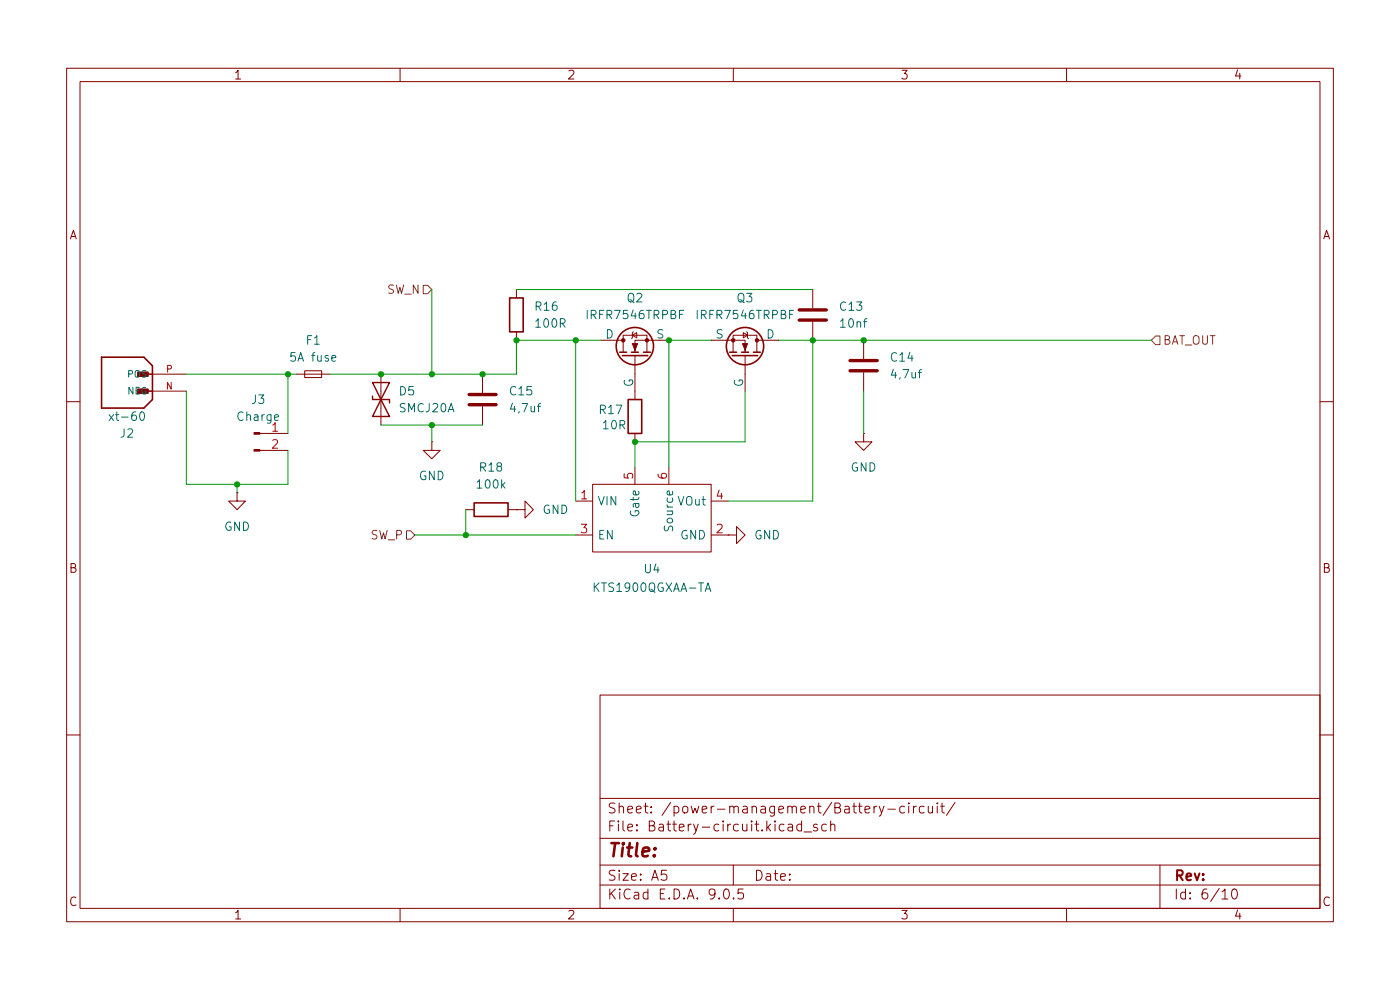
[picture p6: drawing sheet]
(kicad_sch
 (version 20250114)
 (generator "eeschema")
 (generator_version "9.0")
 (paper "A5")
 (lib_symbols
  (symbol "CM5:KTS1900Q" (exclude_from_sim no) (in_bom yes) (on_board yes)
   (property "Reference" "U" (at 0 0 0) (effects (font (size 1.27 1.27))))
   (property "Value" "" (at 0 0 0) (effects (font (size 1.27 1.27))))
   (property "Footprint" "" (at 0 0 0) (effects (font (size 1.27 1.27)) (hide yes)))
   (property "Datasheet" "" (at 0 0 0) (effects (font (size 1.27 1.27)) (hide yes)))
   (property "Description" "" (at 0 0 0) (effects (font (size 1.27 1.27)) (hide yes)))
   (symbol "KTS1900Q_0_0"
    (pin input line (at -11.43 -2.54 0) (length 2.54) (name "EN" (effects (font (size 1.27 1.27)))) (number "3" (effects (font (size 1.27 1.27)))))
    (pin power_out line (at 11.43 -2.54 180) (length 2.54) (name "GND" (effects (font (size 1.27 1.27)))) (number "2" (effects (font (size 1.27 1.27))))))
   (symbol "KTS1900Q_0_1"
    (rectangle (start -8.89 5.08) (end 8.89 -5.08) (stroke (width 0) (type default)) (fill (type none))))
   (symbol "KTS1900Q_1_0"
    (pin power_in line (at -11.43 2.54 0) (length 2.54) (name "VIN" (effects (font (size 1.27 1.27)))) (number "1" (effects (font (size 1.27 1.27)))))
    (pin passive line (at -2.54 7.62 270) (length 2.54) (name "Gate" (effects (font (size 1.27 1.27)))) (number "5" (effects (font (size 1.27 1.27)))))
    (pin passive line (at 2.54 7.62 270) (length 2.54) (name "Source" (effects (font (size 1.27 1.27)))) (number "6" (effects (font (size 1.27 1.27)))))
    (pin power_out line (at 11.43 2.54 180) (length 2.54) (name "VOut" (effects (font (size 1.27 1.27)))) (number "4" (effects (font (size 1.27 1.27))))))
   (embedded_fonts no))
  (symbol "CM5:XT60" (exclude_from_sim no) (in_bom yes) (on_board yes)
   (property "Reference" "J" (at 0 0 0) (effects (font (size 1.27 1.27))))
   (property "Value" "" (at 0 0 0) (effects (font (size 1.27 1.27))))
   (property "Footprint" "" (at 0 0 0) (effects (font (size 1.27 1.27)) (hide yes)))
   (property "Datasheet" "" (at 0 0 0) (effects (font (size 1.27 1.27)) (hide yes)))
   (property "Description" "" (at 0 0 0) (effects (font (size 1.27 1.27)) (hide yes)))
   (symbol "XT60_0_0"
    (polyline (pts (xy -8.89 2.54) (xy -8.89 1.27)) (stroke (width 0.254) (type default)) (fill (type none)))
    (polyline (pts (xy -8.89 2.54) (xy -7.62 3.81)) (stroke (width 0.254) (type default)) (fill (type none)))
    (polyline (pts (xy -8.89 1.27) (xy -8.89 -2.54)) (stroke (width 0.254) (type default)) (fill (type none)))
    (polyline (pts (xy -8.89 1.27) (xy -6.985 1.27)) (stroke (width 0.254) (type default)) (fill (type none)))
    (polyline (pts (xy -8.89 -1.27) (xy -6.985 -1.27)) (stroke (width 0.254) (type default)) (fill (type none)))
    (polyline (pts (xy -8.89 -2.54) (xy -7.62 -3.81)) (stroke (width 0.254) (type default)) (fill (type none)))
    (rectangle (start -8.255 0.9525) (end -6.6675 1.5875) (stroke (width 0.1) (type default)) (fill (type outline)))
    (rectangle (start -8.255 -1.5875) (end -6.6675 -0.9525) (stroke (width 0.1) (type default)) (fill (type outline)))
    (polyline (pts (xy -7.62 -3.81) (xy -1.27 -3.81)) (stroke (width 0.254) (type default)) (fill (type none)))
    (polyline (pts (xy -1.27 3.81) (xy -7.62 3.81)) (stroke (width 0.254) (type default)) (fill (type none)))
    (polyline (pts (xy -1.27 -3.81) (xy -1.27 3.81)) (stroke (width 0.254) (type default)) (fill (type none)))
    (pin passive line (at -13.97 1.27 0) (length 5.08) (name "POS" (effects (font (size 1.016 1.016)))) (number "P" (effects (font (size 1.016 1.016)))))
    (pin passive line (at -13.97 -1.27 0) (length 5.08) (name "NEG" (effects (font (size 1.016 1.016)))) (number "N" (effects (font (size 1.016 1.016))))))
   (embedded_fonts no))
  (symbol "Connector:Conn_01x02_Pin"
   (pin_names
    (offset 1.016) (hide yes)) (exclude_from_sim no) (in_bom yes) (on_board yes)
   (property "Reference" "J" (at 0 2.54 0) (effects (font (size 1.27 1.27))))
   (property "Value" "Conn_01x02_Pin" (at 0 -5.08 0) (effects (font (size 1.27 1.27))))
   (property "Footprint" "" (at 0 0 0) (effects (font (size 1.27 1.27)) (hide yes)))
   (property "Datasheet" "~" (at 0 0 0) (effects (font (size 1.27 1.27)) (hide yes)))
   (property "Description" "Generic connector, single row, 01x02, script generated" (at 0 0 0) (effects (font (size 1.27 1.27)) (hide yes)))
   (property "ki_locked" "" (at 0 0 0) (effects (font (size 1.27 1.27))))
   (symbol "Conn_01x02_Pin_1_1"
    (rectangle (start 0.8636 0.127) (end 0 -0.127) (stroke (width 0.1524) (type default)) (fill (type outline)))
    (rectangle (start 0.8636 -2.413) (end 0 -2.667) (stroke (width 0.1524) (type default)) (fill (type outline)))
    (polyline (pts (xy 1.27 0) (xy 0.8636 0)) (stroke (width 0.1524) (type default)) (fill (type none)))
    (polyline (pts (xy 1.27 -2.54) (xy 0.8636 -2.54)) (stroke (width 0.1524) (type default)) (fill (type none)))
    (pin passive line (at 5.08 0 180) (length 3.81) (name "Pin_1" (effects (font (size 1.27 1.27)))) (number "1" (effects (font (size 1.27 1.27)))))
    (pin passive line (at 5.08 -2.54 180) (length 3.81) (name "Pin_2" (effects (font (size 1.27 1.27)))) (number "2" (effects (font (size 1.27 1.27))))))
   (embedded_fonts no))
  (symbol "Device:C"
   (pin_numbers (hide yes))
   (pin_names
    (offset 0.254)) (exclude_from_sim no) (in_bom yes) (on_board yes)
   (property "Reference" "C" (at 0.635 2.54 0) (effects (font (size 1.27 1.27)) (justify left)))
   (property "Value" "C" (at 0.635 -2.54 0) (effects (font (size 1.27 1.27)) (justify left)))
   (property "Footprint" "" (at 0.9652 -3.81 0) (effects (font (size 1.27 1.27)) (hide yes)))
   (property "Datasheet" "~" (at 0 0 0) (effects (font (size 1.27 1.27)) (hide yes)))
   (property "Description" "Unpolarized capacitor" (at 0 0 0) (effects (font (size 1.27 1.27)) (hide yes)))
   (symbol "C_0_1"
    (polyline (pts (xy -2.032 0.762) (xy 2.032 0.762)) (stroke (width 0.508) (type default)) (fill (type none)))
    (polyline (pts (xy -2.032 -0.762) (xy 2.032 -0.762)) (stroke (width 0.508) (type default)) (fill (type none))))
   (symbol "C_1_1"
    (pin passive line (at 0 3.81 270) (length 2.794) (name "~" (effects (font (size 1.27 1.27)))) (number "1" (effects (font (size 1.27 1.27)))))
    (pin passive line (at 0 -3.81 90) (length 2.794) (name "~" (effects (font (size 1.27 1.27)))) (number "2" (effects (font (size 1.27 1.27))))))
   (embedded_fonts no))
  (symbol "Device:Fuse_Small"
   (pin_numbers (hide yes))
   (pin_names
    (offset 0.254) (hide yes)) (exclude_from_sim no) (in_bom yes) (on_board yes)
   (property "Reference" "F" (at 0 -1.524 0) (effects (font (size 1.27 1.27))))
   (property "Value" "Fuse_Small" (at 0 1.524 0) (effects (font (size 1.27 1.27))))
   (property "Footprint" "" (at 0 0 0) (effects (font (size 1.27 1.27)) (hide yes)))
   (property "Datasheet" "~" (at 0 0 0) (effects (font (size 1.27 1.27)) (hide yes)))
   (property "Description" "Fuse, small symbol" (at 0 0 0) (effects (font (size 1.27 1.27)) (hide yes)))
   (symbol "Fuse_Small_0_1"
    (rectangle (start -1.27 0.508) (end 1.27 -0.508) (stroke (width 0) (type default)) (fill (type none)))
    (polyline (pts (xy -1.27 0) (xy 1.27 0)) (stroke (width 0) (type default)) (fill (type none))))
   (symbol "Fuse_Small_1_1"
    (pin passive line (at -2.54 0 0) (length 1.27) (name "~" (effects (font (size 1.27 1.27)))) (number "1" (effects (font (size 1.27 1.27)))))
    (pin passive line (at 2.54 0 180) (length 1.27) (name "~" (effects (font (size 1.27 1.27)))) (number "2" (effects (font (size 1.27 1.27))))))
   (embedded_fonts no))
  (symbol "Device:R"
   (pin_numbers (hide yes))
   (pin_names
    (offset 0)) (exclude_from_sim no) (in_bom yes) (on_board yes)
   (property "Reference" "R" (at 2.032 0 90) (effects (font (size 1.27 1.27))))
   (property "Value" "R" (at 0 0 90) (effects (font (size 1.27 1.27))))
   (property "Footprint" "" (at -1.778 0 90) (effects (font (size 1.27 1.27)) (hide yes)))
   (property "Datasheet" "~" (at 0 0 0) (effects (font (size 1.27 1.27)) (hide yes)))
   (property "Description" "Resistor" (at 0 0 0) (effects (font (size 1.27 1.27)) (hide yes)))
   (symbol "R_0_1"
    (rectangle (start -1.016 -2.54) (end 1.016 2.54) (stroke (width 0.254) (type default)) (fill (type none))))
   (symbol "R_1_1"
    (pin passive line (at 0 3.81 270) (length 1.27) (name "~" (effects (font (size 1.27 1.27)))) (number "1" (effects (font (size 1.27 1.27)))))
    (pin passive line (at 0 -3.81 90) (length 1.27) (name "~" (effects (font (size 1.27 1.27)))) (number "2" (effects (font (size 1.27 1.27))))))
   (embedded_fonts no))
  (symbol "Diode:SZESD9B5.0ST5G"
   (pin_numbers (hide yes))
   (pin_names
    (offset 1.016) (hide yes)) (exclude_from_sim no) (in_bom yes) (on_board yes)
   (property "Reference" "D" (at 0 2.54 0) (effects (font (size 1.27 1.27))))
   (property "Value" "SZESD9B5.0ST5G" (at 0 -2.54 0) (effects (font (size 1.27 1.27))))
   (property "Footprint" "Diode_SMD:D_SOD-923" (at 0 0 0) (effects (font (size 1.27 1.27)) (hide yes)))
   (property "Datasheet" "https://www.onsemi.com/pub/Collateral/ESD9B-D.PDF" (at 0 0 0) (effects (font (size 1.27 1.27)) (hide yes)))
   (property "Description" "ESD protection diode, 5.0Vrwm, SOD-923" (at 0 0 0) (effects (font (size 1.27 1.27)) (hide yes)))
   (symbol "SZESD9B5.0ST5G_0_1"
    (polyline (pts (xy -2.54 -1.27) (xy 0 0) (xy -2.54 1.27) (xy -2.54 -1.27)) (stroke (width 0.2032) (type default)) (fill (type none)))
    (polyline (pts (xy 0.508 1.27) (xy 0 1.27) (xy 0 -1.27) (xy -0.508 -1.27)) (stroke (width 0.2032) (type default)) (fill (type none)))
    (polyline (pts (xy 1.27 0) (xy -1.27 0)) (stroke (width 0) (type default)) (fill (type none)))
    (polyline (pts (xy 2.54 1.27) (xy 2.54 -1.27) (xy 0 0) (xy 2.54 1.27)) (stroke (width 0.2032) (type default)) (fill (type none))))
   (symbol "SZESD9B5.0ST5G_1_1"
    (pin passive line (at -3.81 0 0) (length 2.54) (name "A1" (effects (font (size 1.27 1.27)))) (number "1" (effects (font (size 1.27 1.27)))))
    (pin passive line (at 3.81 0 180) (length 2.54) (name "A2" (effects (font (size 1.27 1.27)))) (number "2" (effects (font (size 1.27 1.27))))))
   (embedded_fonts no))
  (symbol "Simulation_SPICE:NMOS"
   (pin_numbers (hide yes))
   (pin_names
    (offset 0)) (exclude_from_sim no) (in_bom yes) (on_board yes)
   (property "Reference" "Q" (at 5.08 1.27 0) (effects (font (size 1.27 1.27)) (justify left)))
   (property "Value" "NMOS" (at 5.08 -1.27 0) (effects (font (size 1.27 1.27)) (justify left)))
   (property "Footprint" "" (at 5.08 2.54 0) (effects (font (size 1.27 1.27)) (hide yes)))
   (property "Datasheet" "https://ngspice.sourceforge.io/docs/ngspice-html-manual/manual.xhtml#cha_MOSFETs" (at 0 -12.7 0) (effects (font (size 1.27 1.27)) (hide yes)))
   (property "Description" "N-MOSFET transistor, drain/source/gate" (at 0 0 0) (effects (font (size 1.27 1.27)) (hide yes)))
   (property "Sim.Device" "NMOS" (at 0 -17.145 0) (effects (font (size 1.27 1.27)) (hide yes)))
   (property "Sim.Type" "VDMOS" (at 0 -19.05 0) (effects (font (size 1.27 1.27)) (hide yes)))
   (property "Sim.Pins" "1=D 2=G 3=S" (at 0 -15.24 0) (effects (font (size 1.27 1.27)) (hide yes)))
   (symbol "NMOS_0_1"
    (polyline (pts (xy 0.254 1.905) (xy 0.254 -1.905)) (stroke (width 0.254) (type default)) (fill (type none)))
    (polyline (pts (xy 0.254 0) (xy -2.54 0)) (stroke (width 0) (type default)) (fill (type none)))
    (polyline (pts (xy 0.762 2.286) (xy 0.762 1.27)) (stroke (width 0.254) (type default)) (fill (type none)))
    (polyline (pts (xy 0.762 0.508) (xy 0.762 -0.508)) (stroke (width 0.254) (type default)) (fill (type none)))
    (polyline (pts (xy 0.762 -1.27) (xy 0.762 -2.286)) (stroke (width 0.254) (type default)) (fill (type none)))
    (polyline (pts (xy 0.762 -1.778) (xy 3.302 -1.778) (xy 3.302 1.778) (xy 0.762 1.778)) (stroke (width 0) (type default)) (fill (type none)))
    (polyline (pts (xy 1.016 0) (xy 2.032 0.381) (xy 2.032 -0.381) (xy 1.016 0)) (stroke (width 0) (type default)) (fill (type outline)))
    (circle (center 1.651 0) (radius 2.794) (stroke (width 0.254) (type default)) (fill (type none)))
    (polyline (pts (xy 2.54 2.54) (xy 2.54 1.778)) (stroke (width 0) (type default)) (fill (type none)))
    (circle (center 2.54 1.778) (radius 0.254) (stroke (width 0) (type default)) (fill (type outline)))
    (circle (center 2.54 -1.778) (radius 0.254) (stroke (width 0) (type default)) (fill (type outline)))
    (polyline (pts (xy 2.54 -2.54) (xy 2.54 0) (xy 0.762 0)) (stroke (width 0) (type default)) (fill (type none)))
    (polyline (pts (xy 2.794 0.508) (xy 2.921 0.381) (xy 3.683 0.381) (xy 3.81 0.254)) (stroke (width 0) (type default)) (fill (type none)))
    (polyline (pts (xy 3.302 0.381) (xy 2.921 -0.254) (xy 3.683 -0.254) (xy 3.302 0.381)) (stroke (width 0) (type default)) (fill (type none))))
   (symbol "NMOS_1_1"
    (pin input line (at -5.08 0 0) (length 2.54) (name "G" (effects (font (size 1.27 1.27)))) (number "2" (effects (font (size 1.27 1.27)))))
    (pin passive line (at 2.54 5.08 270) (length 2.54) (name "D" (effects (font (size 1.27 1.27)))) (number "1" (effects (font (size 1.27 1.27)))))
    (pin passive line (at 2.54 -5.08 90) (length 2.54) (name "S" (effects (font (size 1.27 1.27)))) (number "3" (effects (font (size 1.27 1.27))))))
   (embedded_fonts no))
  (symbol "power:GND"
   (power)
   (pin_numbers (hide yes))
   (pin_names
    (offset 0) (hide yes)) (exclude_from_sim no) (in_bom yes) (on_board yes)
   (property "Reference" "#PWR" (at 0 -6.35 0) (effects (font (size 1.27 1.27)) (hide yes)))
   (property "Value" "GND" (at 0 -3.81 0) (effects (font (size 1.27 1.27))))
   (property "Footprint" "" (at 0 0 0) (effects (font (size 1.27 1.27)) (hide yes)))
   (property "Datasheet" "" (at 0 0 0) (effects (font (size 1.27 1.27)) (hide yes)))
   (property "Description" "Power symbol creates a global label with name \"GND\" , ground" (at 0 0 0) (effects (font (size 1.27 1.27)) (hide yes)))
   (symbol "GND_0_1"
    (polyline (pts (xy 0 0) (xy 0 -1.27) (xy 1.27 -1.27) (xy 0 -2.54) (xy -1.27 -1.27) (xy 0 -1.27)) (stroke (width 0) (type default)) (fill (type none))))
   (symbol "GND_1_1"
    (pin power_in line (at 0 0 270) (length 0) (name "~" (effects (font (size 1.27 1.27)))) (number "1" (effects (font (size 1.27 1.27))))))
   (embedded_fonts no)))
 (junction
  (at 69.85 80.01)
  (diameter 0)
  (color 0 0 0 0))
 (junction
  (at 129.54 50.8)
  (diameter 0)
  (color 0 0 0 0))
 (junction
  (at 35.56 72.39)
  (diameter 0)
  (color 0 0 0 0))
 (junction
  (at 57.15 55.88)
  (diameter 0)
  (color 0 0 0 0))
 (junction
  (at 72.39 55.88)
  (diameter 0)
  (color 0 0 0 0))
 (junction
  (at 100.33 50.8)
  (diameter 0)
  (color 0 0 0 0))
 (junction
  (at 77.47 50.8)
  (diameter 0)
  (color 0 0 0 0))
 (junction
  (at 86.36 50.8)
  (diameter 0)
  (color 0 0 0 0))
 (junction
  (at 43.18 55.88)
  (diameter 0)
  (color 0 0 0 0))
 (junction
  (at 95.25 66.04)
  (diameter 0)
  (color 0 0 0 0))
 (junction
  (at 64.77 63.5)
  (diameter 0)
  (color 0 0 0 0))
 (junction
  (at 121.92 50.8)
  (diameter 0)
  (color 0 0 0 0))
 (junction
  (at 64.77 55.88)
  (diameter 0)
  (color 0 0 0 0))
 (wire
  (pts (xy 129.54 50.8) (xy 172.72 50.8))
  (stroke (width 0) (type default)))
 (wire
  (pts (xy 100.33 50.8) (xy 100.33 69.85))
  (stroke (width 0) (type default)))
 (wire
  (pts (xy 27.94 72.39) (xy 35.56 72.39))
  (stroke (width 0) (type default)))
 (wire
  (pts (xy 62.23 80.01) (xy 69.85 80.01))
  (stroke (width 0) (type default)))
 (wire
  (pts (xy 86.36 74.93) (xy 86.36 50.8))
  (stroke (width 0) (type default)))
 (wire
  (pts (xy 77.47 50.8) (xy 77.47 55.88))
  (stroke (width 0) (type default)))
 (wire
  (pts (xy 57.15 55.88) (xy 64.77 55.88))
  (stroke (width 0) (type default)))
 (wire
  (pts (xy 69.85 76.2) (xy 69.85 80.01))
  (stroke (width 0) (type default)))
 (wire
  (pts (xy 64.77 63.5) (xy 64.77 66.04))
  (stroke (width 0) (type default)))
 (wire
  (pts (xy 129.54 64.77) (xy 129.54 58.42))
  (stroke (width 0) (type default)))
 (wire
  (pts (xy 49.53 55.88) (xy 57.15 55.88))
  (stroke (width 0) (type default)))
 (wire
  (pts (xy 43.18 55.88) (xy 27.94 55.88))
  (stroke (width 0) (type default)))
 (wire
  (pts (xy 69.85 80.01) (xy 86.36 80.01))
  (stroke (width 0) (type default)))
 (wire
  (pts (xy 43.18 67.31) (xy 43.18 72.39))
  (stroke (width 0) (type default)))
 (wire
  (pts (xy 43.18 64.77) (xy 43.18 55.88))
  (stroke (width 0) (type default)))
 (wire
  (pts (xy 121.92 50.8) (xy 129.54 50.8))
  (stroke (width 0) (type default)))
 (wire
  (pts (xy 64.77 55.88) (xy 72.39 55.88))
  (stroke (width 0) (type default)))
 (wire
  (pts (xy 100.33 50.8) (xy 106.68 50.8))
  (stroke (width 0) (type default)))
 (wire
  (pts (xy 116.84 50.8) (xy 121.92 50.8))
  (stroke (width 0) (type default)))
 (wire
  (pts (xy 77.47 43.18) (xy 121.92 43.18))
  (stroke (width 0) (type default)))
 (wire
  (pts (xy 109.22 74.93) (xy 121.92 74.93))
  (stroke (width 0) (type default)))
 (wire
  (pts (xy 72.39 55.88) (xy 77.47 55.88))
  (stroke (width 0) (type default)))
 (wire
  (pts (xy 95.25 66.04) (xy 95.25 69.85))
  (stroke (width 0) (type default)))
 (wire
  (pts (xy 111.76 58.42) (xy 111.76 66.04))
  (stroke (width 0) (type default)))
 (wire
  (pts (xy 27.94 58.42) (xy 27.94 72.39))
  (stroke (width 0) (type default)))
 (wire
  (pts (xy 64.77 63.5) (xy 72.39 63.5))
  (stroke (width 0) (type default)))
 (wire
  (pts (xy 35.56 72.39) (xy 43.18 72.39))
  (stroke (width 0) (type default)))
 (wire
  (pts (xy 64.77 43.18) (xy 64.77 55.88))
  (stroke (width 0) (type default)))
 (wire
  (pts (xy 111.76 66.04) (xy 95.25 66.04))
  (stroke (width 0) (type default)))
 (wire
  (pts (xy 121.92 74.93) (xy 121.92 50.8))
  (stroke (width 0) (type default)))
 (wire
  (pts (xy 35.56 73.66) (xy 35.56 72.39))
  (stroke (width 0) (type default)))
 (wire
  (pts (xy 43.18 55.88) (xy 44.45 55.88))
  (stroke (width 0) (type default)))
 (wire
  (pts (xy 77.47 50.8) (xy 86.36 50.8))
  (stroke (width 0) (type default)))
 (wire
  (pts (xy 57.15 63.5) (xy 64.77 63.5))
  (stroke (width 0) (type default)))
 (wire
  (pts (xy 86.36 50.8) (xy 90.17 50.8))
  (stroke (width 0) (type default)))
 (hierarchical_label "BAT_OUT"
  (shape input)
  (at 172.72 50.8 0)
  (effects (font (size 1.27 1.27)) (justify left)))
 (hierarchical_label "SW_N"
  (shape input)
  (at 64.77 43.18 180)
  (effects (font (size 1.27 1.27)) (justify right)))
 (hierarchical_label "SW_P"
  (shape input)
  (at 62.23 80.01 180)
  (effects (font (size 1.27 1.27)) (justify right)))
 (symbol
  (lib_id "Device:Fuse_Small")
  (at 46.99 55.88 0)
  (unit 1)
  (exclude_from_sim no)
  (in_bom yes)
  (on_board yes)
  (dnp no)
  (fields_autoplaced yes)
  (property "Reference" "F1" (at 46.99 50.8 0) (effects (font (size 1.27 1.27))))
  (property "Value" "5A fuse" (at 46.99 53.34 0) (effects (font (size 1.27 1.27))))
  (property "Footprint" "Diode_SMD:D_2512_6332Metric" (at 46.99 55.88 0) (effects (font (size 1.27 1.27)) (hide yes)))
  (property "Datasheet" "~" (at 46.99 55.88 0) (effects (font (size 1.27 1.27)) (hide yes)))
  (property "Description" "Fuse, small symbol" (at 46.99 55.88 0) (effects (font (size 1.27 1.27)) (hide yes)))
  (property "Cikkszám" "C1F-5" (at 46.99 55.88 0) (effects (font (size 1.27 1.27)) (hide yes)))
  (property "Link" "https://www.tme.eu/hu/details/c1f-5/biztositekok-smd-1206-gyors/bel-fuse/0685f5000-01/" (at 46.99 55.88 0) (effects (font (size 1.27 1.27)) (hide yes)))
  (pin "1")
  (pin "2"))
 (symbol
  (lib_id "CM5:XT60")
  (at 13.97 57.15 0)
  (mirror y)
  (unit 1)
  (exclude_from_sim no)
  (in_bom yes)
  (on_board yes)
  (dnp no)
  (property "Reference" "J2" (at 19.05 64.77 0) (effects (font (size 1.27 1.27))))
  (property "Value" "xt-60" (at 19.05 62.23 0) (effects (font (size 1.27 1.27))))
  (property "Footprint" "panel:AMASS_XT60-M" (at 13.97 57.15 0) (effects (font (size 1.27 1.27)) (hide yes)))
  (property "Datasheet" "" (at 13.97 57.15 0) (effects (font (size 1.27 1.27)) (hide yes)))
  (property "Description" "" (at 13.97 57.15 0) (effects (font (size 1.27 1.27)) (hide yes)))
  (property "Cikkszám" "100.354.92" (at 13.97 57.15 0) (effects (font (size 1.27 1.27)) (hide yes)))
  (property "Link" "https://www.hestore.hu/prod_10035492.html" (at 13.97 57.15 0) (effects (font (size 1.27 1.27)) (hide yes)))
  (pin "N")
  (pin "P"))
 (symbol
  (lib_id "power:GND")
  (at 109.22 80.01 90)
  (unit 1)
  (exclude_from_sim no)
  (in_bom yes)
  (on_board yes)
  (dnp no)
  (fields_autoplaced yes)
  (property "Reference" "#PWR031" (at 115.57 80.01 0) (effects (font (size 1.27 1.27)) (hide yes)))
  (property "Value" "GND" (at 113.03 80.0099 90) (effects (font (size 1.27 1.27)) (justify right)))
  (property "Footprint" "" (at 109.22 80.01 0) (effects (font (size 1.27 1.27)) (hide yes)))
  (property "Datasheet" "" (at 109.22 80.01 0) (effects (font (size 1.27 1.27)) (hide yes)))
  (property "Description" "Power symbol creates a global label with name \"GND\" , ground" (at 109.22 80.01 0) (effects (font (size 1.27 1.27)) (hide yes)))
  (pin "1"))
 (symbol
  (lib_id "Simulation_SPICE:NMOS")
  (at 111.76 53.34 270)
  (mirror x)
  (unit 1)
  (exclude_from_sim no)
  (in_bom yes)
  (on_board yes)
  (dnp no)
  (property "Reference" "Q3" (at 111.76 44.45 90) (effects (font (size 1.27 1.27))))
  (property "Value" "IRFR7546TRPBF" (at 111.76 46.99 90) (effects (font (size 1.27 1.27))))
  (property "Footprint" "panel:nmos_dpak" (at 114.3 48.26 0) (effects (font (size 1.27 1.27)) (hide yes)))
  (property "Datasheet" "https://www.hestore.hu/prod_getfile.php?id=19307" (at 99.06 53.34 0) (effects (font (size 1.27 1.27)) (hide yes)))
  (property "Description" "N-MOSFET transistor, drain/source/gate" (at 111.76 53.34 0) (effects (font (size 1.27 1.27)) (hide yes)))
  (property "Cikkszám" "100.484.30" (at 111.76 53.34 90) (effects (font (size 1.27 1.27)) (hide yes)))
  (property "Link" "https://www.hestore.hu/prod_10048430.html" (at 111.76 53.34 90) (effects (font (size 1.27 1.27)) (hide yes)))
  (pin "3")
  (pin "1")
  (pin "2"))
 (symbol
  (lib_id "Connector:Conn_01x02_Pin")
  (at 38.1 64.77 0)
  (unit 1)
  (exclude_from_sim no)
  (in_bom yes)
  (on_board yes)
  (dnp no)
  (fields_autoplaced yes)
  (property "Reference" "J3" (at 38.735 59.69 0) (effects (font (size 1.27 1.27))))
  (property "Value" "Charge" (at 38.735 62.23 0) (effects (font (size 1.27 1.27))))
  (property "Footprint" "Connector_JST:JST_PH_B2B-PH-K_1x02_P2.00mm_Vertical" (at 38.1 64.77 0) (effects (font (size 1.27 1.27)) (hide yes)))
  (property "Datasheet" "https://www.hestore.hu/prod_getfile.php?id=9997" (at 38.1 64.77 0) (effects (font (size 1.27 1.27)) (hide yes)))
  (property "Description" "Generic connector, single row, 01x02, script generated" (at 38.1 64.77 0) (effects (font (size 1.27 1.27)) (hide yes)))
  (property "Cikkszám" "100.385.23" (at 38.1 64.77 0) (effects (font (size 1.27 1.27)) (hide yes)))
  (property "Link" "https://www.hestore.hu/prod_10038523.html" (at 38.1 64.77 0) (effects (font (size 1.27 1.27)) (hide yes)))
  (pin "2")
  (pin "1"))
 (symbol
  (lib_id "Device:R")
  (at 73.66 76.2 90)
  (unit 1)
  (exclude_from_sim no)
  (in_bom yes)
  (on_board yes)
  (dnp no)
  (fields_autoplaced yes)
  (property "Reference" "R18" (at 73.66 69.85 90) (effects (font (size 1.27 1.27))))
  (property "Value" "100k" (at 73.66 72.39 90) (effects (font (size 1.27 1.27))))
  (property "Footprint" "Resistor_SMD:R_0805_2012Metric" (at 73.66 77.978 90) (effects (font (size 1.27 1.27)) (hide yes)))
  (property "Datasheet" "https://www.hestore.hu/prod_getfile.php?id=3654" (at 73.66 76.2 0) (effects (font (size 1.27 1.27)) (hide yes)))
  (property "Description" "Resistor" (at 73.66 76.2 0) (effects (font (size 1.27 1.27)) (hide yes)))
  (property "Cikkszám" "100.011.43" (at 73.66 76.2 90) (effects (font (size 1.27 1.27)) (hide yes)))
  (property "Link" "https://www.hestore.hu/prod_10001143.html" (at 73.66 76.2 90) (effects (font (size 1.27 1.27)) (hide yes)))
  (pin "2")
  (pin "1"))
 (symbol
  (lib_id "Simulation_SPICE:NMOS")
  (at 95.25 53.34 90)
  (unit 1)
  (exclude_from_sim no)
  (in_bom yes)
  (on_board yes)
  (dnp no)
  (fields_autoplaced yes)
  (property "Reference" "Q2" (at 95.25 44.45 90) (effects (font (size 1.27 1.27))))
  (property "Value" "IRFR7546TRPBF" (at 95.25 46.99 90) (effects (font (size 1.27 1.27))))
  (property "Footprint" "panel:nmos_dpak" (at 92.71 48.26 0) (effects (font (size 1.27 1.27)) (hide yes)))
  (property "Datasheet" "https://www.hestore.hu/prod_getfile.php?id=19307" (at 107.95 53.34 0) (effects (font (size 1.27 1.27)) (hide yes)))
  (property "Description" "N-MOSFET transistor, drain/source/gate" (at 95.25 53.34 0) (effects (font (size 1.27 1.27)) (hide yes)))
  (property "Cikkszám" "100.484.30" (at 95.25 53.34 90) (effects (font (size 1.27 1.27)) (hide yes)))
  (property "Link" "https://www.hestore.hu/prod_10048430.html" (at 95.25 53.34 90) (effects (font (size 1.27 1.27)) (hide yes)))
  (pin "3")
  (pin "1")
  (pin "2"))
 (symbol
  (lib_id "Device:R")
  (at 95.25 62.23 0)
  (unit 1)
  (exclude_from_sim no)
  (in_bom yes)
  (on_board yes)
  (dnp no)
  (property "Reference" "R17" (at 89.662 61.214 0) (effects (font (size 1.27 1.27)) (justify left)))
  (property "Value" "10R" (at 90.17 63.5 0) (effects (font (size 1.27 1.27)) (justify left)))
  (property "Footprint" "Resistor_SMD:R_0805_2012Metric" (at 93.472 62.23 90) (effects (font (size 1.27 1.27)) (hide yes)))
  (property "Datasheet" "~" (at 95.25 62.23 0) (effects (font (size 1.27 1.27)) (hide yes)))
  (property "Description" "Resistor" (at 95.25 62.23 0) (effects (font (size 1.27 1.27)) (hide yes)))
  (property "Cikkszám" "100.011.44" (at 95.25 62.23 0) (effects (font (size 1.27 1.27)) (hide yes)))
  (property "Link" "https://www.hestore.hu/prod_10001144.html" (at 95.25 62.23 0) (effects (font (size 1.27 1.27)) (hide yes)))
  (pin "1")
  (pin "2"))
 (symbol
  (lib_id "Device:C")
  (at 121.92 46.99 0)
  (unit 1)
  (exclude_from_sim no)
  (in_bom yes)
  (on_board yes)
  (dnp no)
  (fields_autoplaced yes)
  (property "Reference" "C13" (at 125.73 45.7199 0) (effects (font (size 1.27 1.27)) (justify left)))
  (property "Value" "10nf" (at 125.73 48.2599 0) (effects (font (size 1.27 1.27)) (justify left)))
  (property "Footprint" "Capacitor_SMD:C_0805_2012Metric" (at 122.8852 50.8 0) (effects (font (size 1.27 1.27)) (hide yes)))
  (property "Datasheet" "https://www.hestore.hu/prod_getfile.php?id=3645" (at 121.92 46.99 0) (effects (font (size 1.27 1.27)) (hide yes)))
  (property "Description" "Unpolarized capacitor" (at 121.92 46.99 0) (effects (font (size 1.27 1.27)) (hide yes)))
  (property "Cikkszám" "100.011.24" (at 121.92 46.99 0) (effects (font (size 1.27 1.27)) (hide yes)))
  (property "Link" "https://www.hestore.hu/prod_10001124.html" (at 121.92 46.99 0) (effects (font (size 1.27 1.27)) (hide yes)))
  (pin "1")
  (pin "2"))
 (symbol
  (lib_id "Device:R")
  (at 77.47 46.99 0)
  (unit 1)
  (exclude_from_sim no)
  (in_bom yes)
  (on_board yes)
  (dnp no)
  (fields_autoplaced yes)
  (property "Reference" "R16" (at 80.01 45.7199 0) (effects (font (size 1.27 1.27)) (justify left)))
  (property "Value" "100R" (at 80.01 48.2599 0) (effects (font (size 1.27 1.27)) (justify left)))
  (property "Footprint" "Resistor_SMD:R_0805_2012Metric" (at 75.692 46.99 90) (effects (font (size 1.27 1.27)) (hide yes)))
  (property "Datasheet" "https://www.hestore.hu/prod_getfile.php?id=3653" (at 77.47 46.99 0) (effects (font (size 1.27 1.27)) (hide yes)))
  (property "Description" "Resistor" (at 77.47 46.99 0) (effects (font (size 1.27 1.27)) (hide yes)))
  (property "Cikkszám" "100.011.42" (at 77.47 46.99 0) (effects (font (size 1.27 1.27)) (hide yes)))
  (property "Link" "https://www.hestore.hu/prod_10001142.html" (at 77.47 46.99 0) (effects (font (size 1.27 1.27)) (hide yes)))
  (pin "1")
  (pin "2"))
 (symbol
  (lib_id "power:GND")
  (at 129.54 64.77 0)
  (unit 1)
  (exclude_from_sim no)
  (in_bom yes)
  (on_board yes)
  (dnp no)
  (fields_autoplaced yes)
  (property "Reference" "#PWR027" (at 129.54 71.12 0) (effects (font (size 1.27 1.27)) (hide yes)))
  (property "Value" "GND" (at 129.54 69.85 0) (effects (font (size 1.27 1.27))))
  (property "Footprint" "" (at 129.54 64.77 0) (effects (font (size 1.27 1.27)) (hide yes)))
  (property "Datasheet" "" (at 129.54 64.77 0) (effects (font (size 1.27 1.27)) (hide yes)))
  (property "Description" "Power symbol creates a global label with name \"GND\" , ground" (at 129.54 64.77 0) (effects (font (size 1.27 1.27)) (hide yes)))
  (pin "1"))
 (symbol
  (lib_id "Device:C")
  (at 129.54 54.61 0)
  (unit 1)
  (exclude_from_sim no)
  (in_bom yes)
  (on_board yes)
  (dnp no)
  (fields_autoplaced yes)
  (property "Reference" "C14" (at 133.35 53.3399 0) (effects (font (size 1.27 1.27)) (justify left)))
  (property "Value" "4,7uf" (at 133.35 55.8799 0) (effects (font (size 1.27 1.27)) (justify left)))
  (property "Footprint" "Capacitor_SMD:C_0805_2012Metric" (at 130.5052 58.42 0) (effects (font (size 1.27 1.27)) (hide yes)))
  (property "Datasheet" "~" (at 129.54 54.61 0) (effects (font (size 1.27 1.27)) (hide yes)))
  (property "Description" "Unpolarized capacitor" (at 129.54 54.61 0) (effects (font (size 1.27 1.27)) (hide yes)))
  (property "Cikkszám" "100.427.11" (at 129.54 54.61 0) (effects (font (size 1.27 1.27)) (hide yes)))
  (property "Link" "https://www.hestore.hu/prod_10042711.html" (at 129.54 54.61 0) (effects (font (size 1.27 1.27)) (hide yes)))
  (pin "1")
  (pin "2"))
 (symbol
  (lib_id "Diode:SZESD9B5.0ST5G")
  (at 57.15 59.69 90)
  (unit 1)
  (exclude_from_sim no)
  (in_bom yes)
  (on_board yes)
  (dnp no)
  (fields_autoplaced yes)
  (property "Reference" "D5" (at 59.69 58.4199 90) (effects (font (size 1.27 1.27)) (justify right)))
  (property "Value" "SMCJ20A" (at 59.69 60.9599 90) (effects (font (size 1.27 1.27)) (justify right)))
  (property "Footprint" "panel:P37_SOD-123FL" (at 57.15 59.69 0) (effects (font (size 1.27 1.27)) (hide yes)))
  (property "Datasheet" "https://www.hestore.hu/prod_getfile.php?id=19854" (at 57.15 59.69 0) (effects (font (size 1.27 1.27)) (hide yes)))
  (property "Description" "ESD protection diode, 5.0Vrwm, SOD-923" (at 57.15 59.69 0) (effects (font (size 1.27 1.27)) (hide yes)))
  (property "Cikkszám" "100.489.14" (at 57.15 59.69 90) (effects (font (size 1.27 1.27)) (hide yes)))
  (property "Link" "https://www.hestore.hu/prod_10048914.html" (at 57.15 59.69 90) (effects (font (size 1.27 1.27)) (hide yes)))
  (pin "1")
  (pin "2"))
 (symbol
  (lib_id "power:GND")
  (at 77.47 76.2 90)
  (unit 1)
  (exclude_from_sim no)
  (in_bom yes)
  (on_board yes)
  (dnp no)
  (fields_autoplaced yes)
  (property "Reference" "#PWR030" (at 83.82 76.2 0) (effects (font (size 1.27 1.27)) (hide yes)))
  (property "Value" "GND" (at 81.28 76.1999 90) (effects (font (size 1.27 1.27)) (justify right)))
  (property "Footprint" "" (at 77.47 76.2 0) (effects (font (size 1.27 1.27)) (hide yes)))
  (property "Datasheet" "" (at 77.47 76.2 0) (effects (font (size 1.27 1.27)) (hide yes)))
  (property "Description" "Power symbol creates a global label with name \"GND\" , ground" (at 77.47 76.2 0) (effects (font (size 1.27 1.27)) (hide yes)))
  (pin "1"))
 (symbol
  (lib_id "Device:C")
  (at 72.39 59.69 0)
  (unit 1)
  (exclude_from_sim no)
  (in_bom yes)
  (on_board yes)
  (dnp no)
  (fields_autoplaced yes)
  (property "Reference" "C15" (at 76.2 58.4199 0) (effects (font (size 1.27 1.27)) (justify left)))
  (property "Value" "4,7uf" (at 76.2 60.9599 0) (effects (font (size 1.27 1.27)) (justify left)))
  (property "Footprint" "Capacitor_SMD:C_0805_2012Metric" (at 73.3552 63.5 0) (effects (font (size 1.27 1.27)) (hide yes)))
  (property "Datasheet" "~" (at 72.39 59.69 0) (effects (font (size 1.27 1.27)) (hide yes)))
  (property "Description" "Unpolarized capacitor" (at 72.39 59.69 0) (effects (font (size 1.27 1.27)) (hide yes)))
  (property "Cikkszám" "100.427.11" (at 72.39 59.69 0) (effects (font (size 1.27 1.27)) (hide yes)))
  (property "Link" "https://www.hestore.hu/prod_10042711.html" (at 72.39 59.69 0) (effects (font (size 1.27 1.27)) (hide yes)))
  (pin "1")
  (pin "2"))
 (symbol
  (lib_id "CM5:KTS1900Q")
  (at 97.79 77.47 0)
  (unit 1)
  (exclude_from_sim no)
  (in_bom yes)
  (on_board yes)
  (dnp no)
  (property "Reference" "U4" (at 97.79 85.09 0) (effects (font (size 1.27 1.27))))
  (property "Value" "KTS1900QGXAA-TA" (at 97.79 87.884 0) (effects (font (size 1.27 1.27))))
  (property "Footprint" "Package_TO_SOT_SMD:SOT-23-6" (at 97.79 77.47 0) (effects (font (size 1.27 1.27)) (hide yes)))
  (property "Datasheet" "https://www.hestore.hu/prod_getfile.php?id=9498" (at 97.79 77.47 0) (effects (font (size 1.27 1.27)) (hide yes)))
  (property "Description" "" (at 97.79 77.47 0) (effects (font (size 1.27 1.27)) (hide yes)))
  (property "Cikkszám" "389-KTS1900QGXAA-TA" (at 97.79 77.47 0) (effects (font (size 1.27 1.27)) (hide yes)))
  (property "Link" "https://hu.mouser.com/ProductDetail/Kinetic-Technologies/KTS1900QGXAA-TA?qs=jcD%2FCkGBYeO843PJRZf5hw%3D%3D" (at 97.79 77.47 0) (effects (font (size 1.27 1.27)) (hide yes)))
  (pin "6")
  (pin "5")
  (pin "4")
  (pin "1")
  (pin "2")
  (pin "3"))
 (symbol
  (lib_id "power:GND")
  (at 35.56 73.66 0)
  (unit 1)
  (exclude_from_sim no)
  (in_bom yes)
  (on_board yes)
  (dnp no)
  (fields_autoplaced yes)
  (property "Reference" "#PWR029" (at 35.56 80.01 0) (effects (font (size 1.27 1.27)) (hide yes)))
  (property "Value" "GND" (at 35.56 78.74 0) (effects (font (size 1.27 1.27))))
  (property "Footprint" "" (at 35.56 73.66 0) (effects (font (size 1.27 1.27)) (hide yes)))
  (property "Datasheet" "" (at 35.56 73.66 0) (effects (font (size 1.27 1.27)) (hide yes)))
  (property "Description" "Power symbol creates a global label with name \"GND\" , ground" (at 35.56 73.66 0) (effects (font (size 1.27 1.27)) (hide yes)))
  (pin "1"))
 (symbol
  (lib_id "power:GND")
  (at 64.77 66.04 0)
  (unit 1)
  (exclude_from_sim no)
  (in_bom yes)
  (on_board yes)
  (dnp no)
  (fields_autoplaced yes)
  (property "Reference" "#PWR028" (at 64.77 72.39 0) (effects (font (size 1.27 1.27)) (hide yes)))
  (property "Value" "GND" (at 64.77 71.12 0) (effects (font (size 1.27 1.27))))
  (property "Footprint" "" (at 64.77 66.04 0) (effects (font (size 1.27 1.27)) (hide yes)))
  (property "Datasheet" "" (at 64.77 66.04 0) (effects (font (size 1.27 1.27)) (hide yes)))
  (property "Description" "Power symbol creates a global label with name \"GND\" , ground" (at 64.77 66.04 0) (effects (font (size 1.27 1.27)) (hide yes)))
  (pin "1")))
